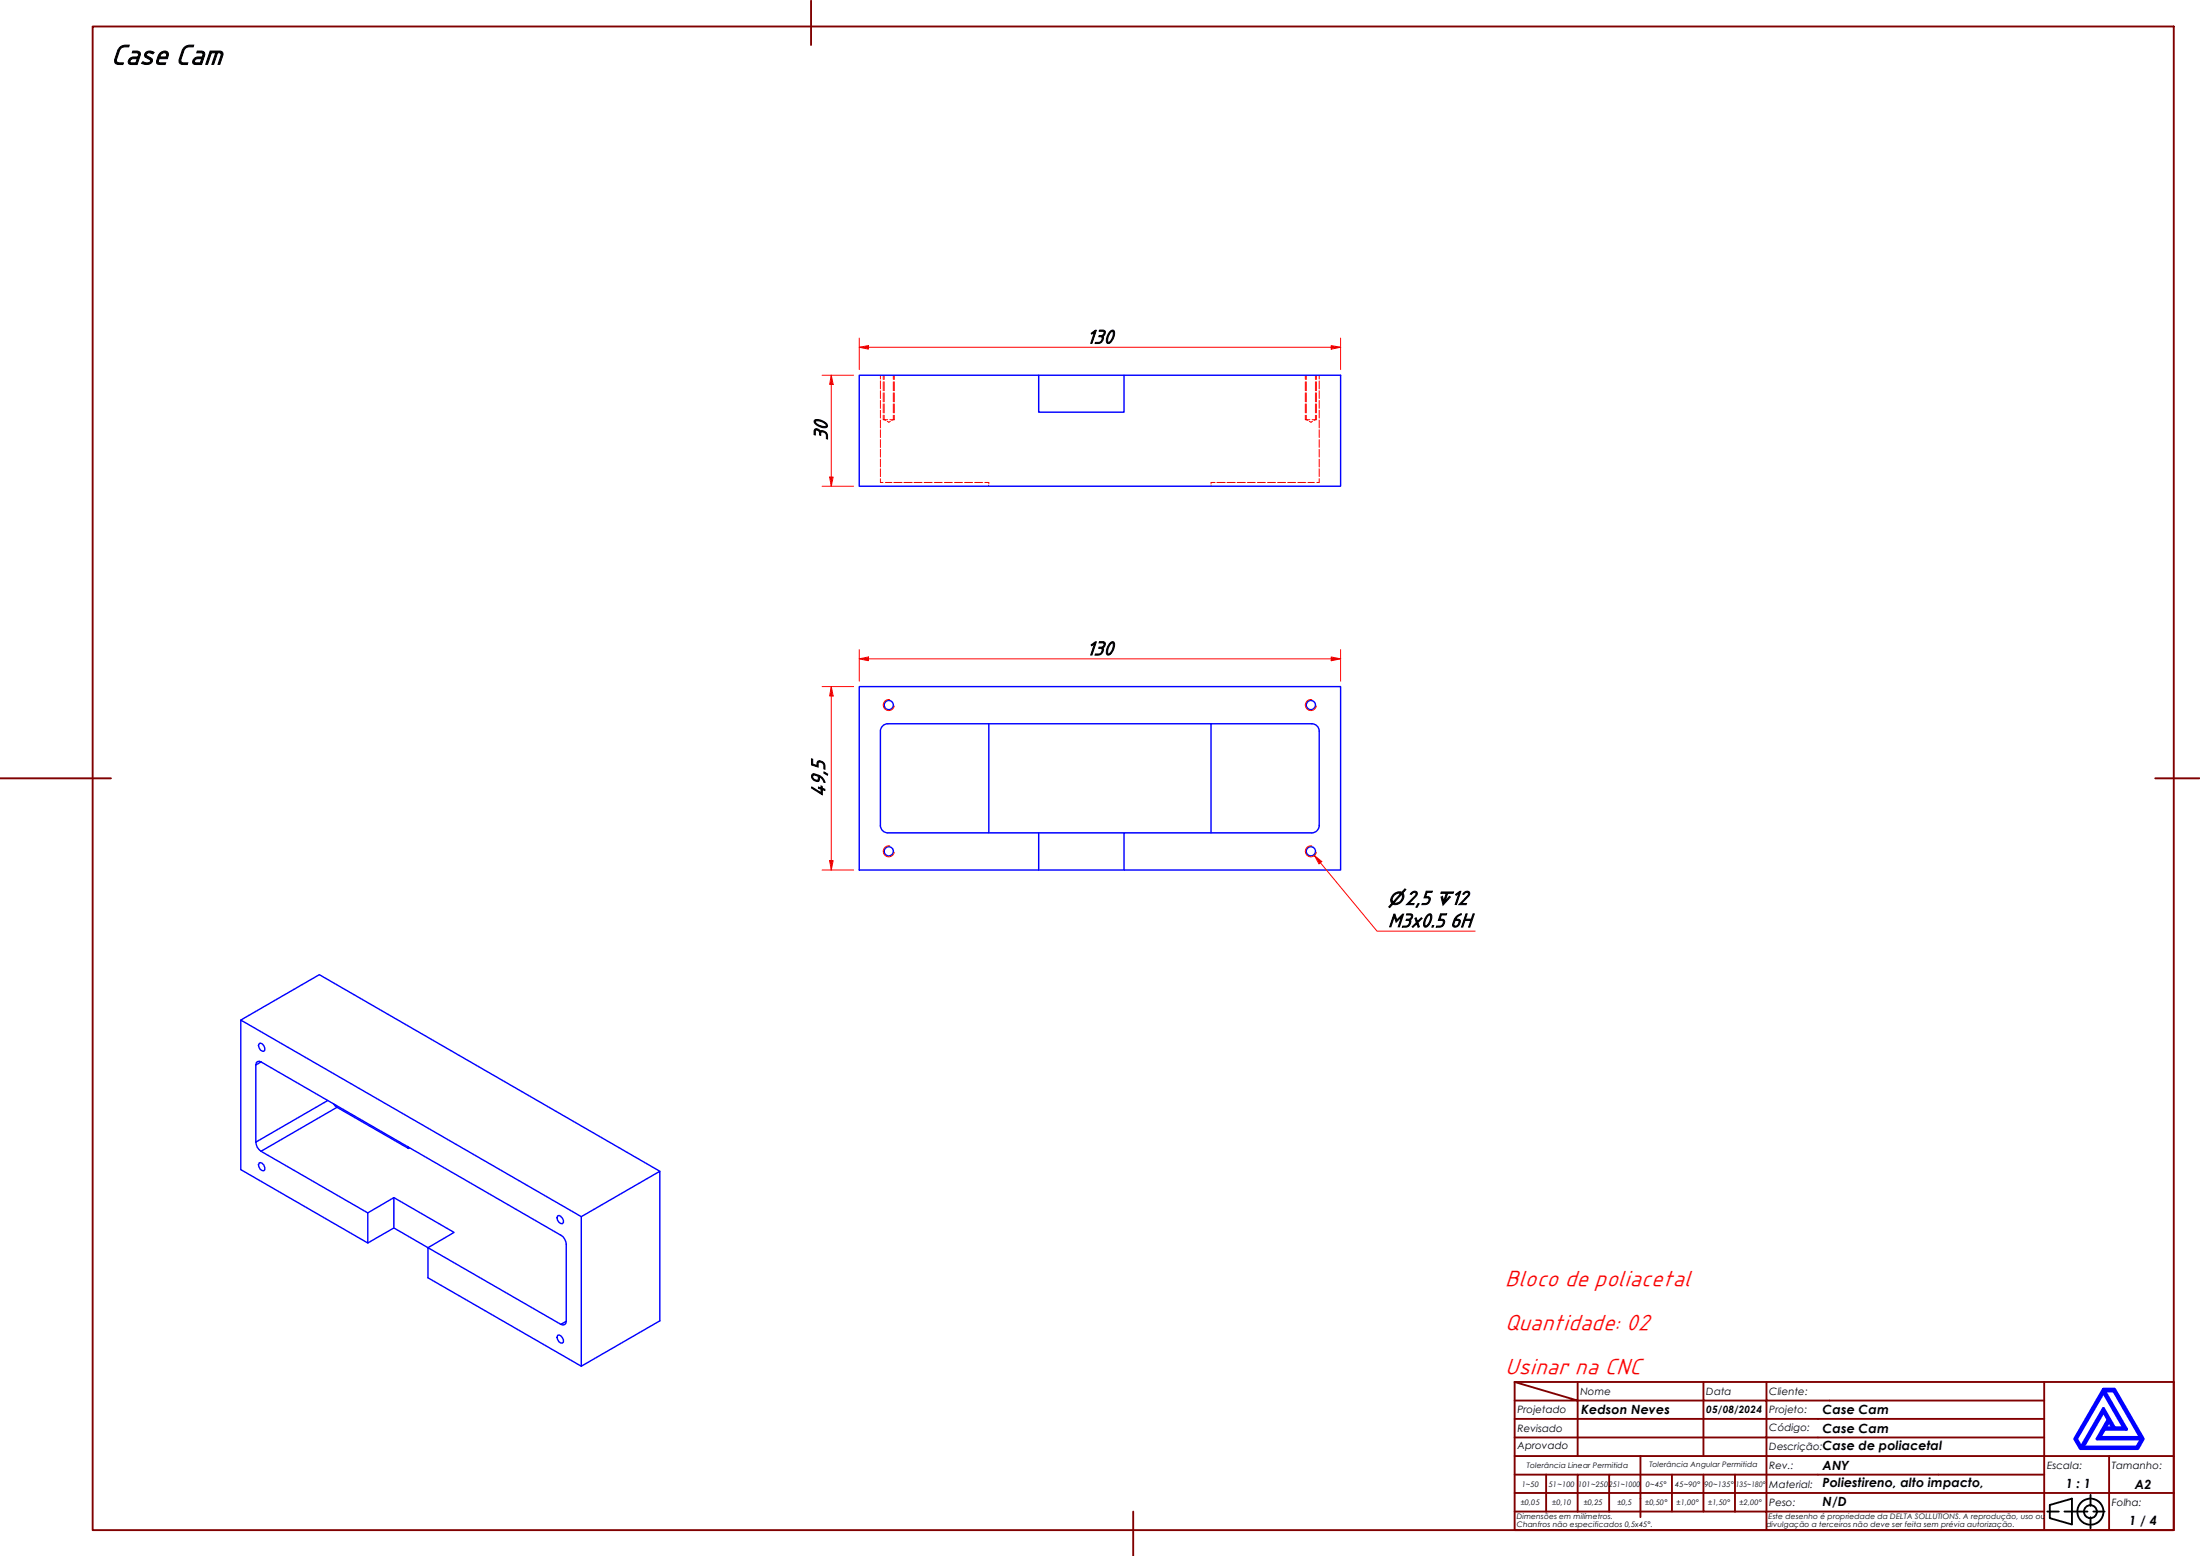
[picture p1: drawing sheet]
<svg xmlns="http://www.w3.org/2000/svg" width="594mm" height="420mm" viewBox="0 0 594 420" stroke-linecap="round" stroke-linejoin="round" font-family="sans-serif">
<!-- layer: Visible (ABNT) -->
<g fill="none" stroke="#00f" stroke-width=".38">
<path d="M280.5 101.3h81.5v30h-130v-30h48.5v10h23v-10M232 185.4h130v49.5h-130zM237.7 197.4v25.5a2 2 0 0 0 2 2M239.7 195.4a2 2 0 0 0-2 2M239.8 195.4h114.5M267 195.4v29.5M327 195.4v29.5M354.2 195.4a2 2 0 0 1 2 2M356.2 197.4v25.5a2 2 0 0 1-2 2M239.8 224.9h40.7v10M280.5 224.9h23M354.3 224.9h-50.8v10"/>
<path d="M65 275.4l21.2-12.2 92 53.1M69.1 287.6v20.8M70 281.9l.3-.2a1.5 1.5 0 0 1 .9 2.2 1.42 1.42 0 0 1-1.2-2zM70.5 286.7l-.5-.1-.5 .1-.4 .9M70.5 286.7l80.9 46.8a3.1 3.1 0 0 1 1.5 2.5v20.8M70.5 286.7l-1.4 .9M88.5 297.2l-19.4 11.2M90 298l1 1M91 299l19.3 11.1v-.4M91 299l-20.5 11.9M69.1 308.4a3 3 0 0 0 1.4 2.5M70 314a1.34 1.34 0 0 1 1.3 .7 1.34 1.34 0 0 1-.1 1.4 1.45 1.45 0 0 1-1.2-2.1z"/>
<path d="M70.5 310.9l28.8 16.6v8.1M110.6 309.9l-.3 .2M99.3 327.5l7.1-4.1 16.2 9.4-7 4.1-9.2-5.3-7.1 4-34.3-19.8v-40.4l92 53.1v40.4l21.2-12.2v-40.4l-21.2 12.2M106.4 323.4v8.2M150.6 328.3a1.27 1.27 0 0 1 1.5 1.2v.6l-.3 .3a1.51 1.51 0 0 1-1.2-2.1zM151.4 357.6l-35.8-20.7v8.1l41.4 23.9M152.9 356.8l-.1 .6-.3 .3-.5 .1-.6-.2M152.9 356.8l-1.5 .8M150.6 360.6a1.27 1.27 0 0 1 1.5 1.2v.6l-.3 .3a1.51 1.51 0 0 1-1.2-2.1z"/>
<circle cx="240" cy="190.4" r="1.24"/>
<circle cx="354" cy="190.4" r="1.24"/>
<circle cx="240" cy="229.9" r="1.24"/>
<circle cx="354" cy="229.9" r="1.24"/>
</g>
<!-- layer: Visible Narrow (ABNT) -->
<path d="M240.3 188.9a1.49 1.49 0 0 0-1.8 1.2 1.49 1.49 0 0 0 1.2 1.8 1.49 1.49 0 0 0 1.8-1.3M354.2 188.9a1.49 1.49 0 0 0-1.7 1.2 1.49 1.49 0 0 0 1.2 1.8 1.49 1.49 0 0 0 1.8-1.3M240.3 228.4a1.49 1.49 0 0 0-1.8 1.2 1.49 1.49 0 0 0 1.2 1.8 1.49 1.49 0 0 0 1.8-1.3M354.2 228.4a1.49 1.49 0 0 0-1.7 1.2 1.49 1.49 0 0 0 1.2 1.8 1.49 1.49 0 0 0 1.8-1.3" fill="none" stroke="#f00" stroke-width=".27"/>
<!-- layer: Hidden (ABNT) -->
<g fill="none" stroke="#f00" stroke-width=".27">
<path d="M237.7 101.3v1M237.7 102.8v2.2M237.7 105.5v2.1M237.7 108.1v2.2M237.7 110.8v2.1M237.7 113.5v2M237.7 116.1v2.1M237.7 118.7v2.1M238.5 101.3v1.2M238.5 103.1v2.4M238.5 106.1v2.4M238.5 109.1v2.4"/>
<path d="M238.5 112.1v1.2h1.2M238.8 112.1v1.2l.4 .2M238.8 101.3v1.2M238.8 103.1v2.4M238.8 106.1v2.4M238.8 109.1v2.4M239.6 113.8l.4 .2 .4-.2M241.2 112.1v1.2l-.4 .2M241.2 101.3v1.2M241.2 103.1v2.4M241.2 106.1v2.4M241.2 109.1v2.4"/>
<path d="M241.5 101.3v1.2M241.5 103.1v2.4M241.5 106.1v2.4M241.5 109.1v2.4M241.5 112.1v1.2h-1.2M352.5 112.1v1.2h1.2M352.5 101.3v1.2M352.5 103.1v2.4M352.5 106.1v2.4M352.5 109.1v2.4M352.7 112.1v1.2l.5 .2M352.7 101.3v1.2"/>
<path d="M352.7 103.1v2.4M352.7 106.1v2.4M352.7 109.1v2.4M353.6 113.8l.4 .2 .4-.2M355.2 112.1v1.2l-.4 .2M355.2 101.3v1.2M355.2 103.1v2.4M355.2 106.1v2.4M355.2 109.1v2.4M355.5 112.1v1.2h-1.2M355.5 101.3v1.2M355.5 103.1v2.4"/>
<path d="M355.5 106.1v2.4M355.5 109.1v2.4M356.2 101.3v1M356.2 102.8v2.2M356.2 105.5v2.1M356.2 108.1v2.2M356.2 110.8v2.1M356.2 113.5v2M356.2 116.1v2.1M356.2 118.7v2.1M237.7 129.3v1h.7M237.7 121.3v2.1"/>
<path d="M237.7 124v2.1M237.7 126.6v2.1M239.1 130.3h1.8M241.4 130.3h2.2M244.1 130.3h2.2M246.8 130.3h2.2M249.6 130.3h2.1M252.3 130.3h2.1M255 130.3h2.2M257.7 130.3h2.2M260.5 130.3h2.1M263.2 130.3h2.2"/>
<path d="M265.9 130.3h1.1v.3M267 131v.3M327 131v.3M328.1 130.3h-1.1v.3M328.6 130.3h2.2M331.3 130.3h2.3M334.1 130.3h2.2M336.8 130.3h2.2M339.5 130.3h2.2M342.3 130.3h2.1M345 130.3h2.2M347.7 130.3h2.2"/>
<path d="M350.5 130.3h2.1M353.2 130.3h1.7M356.2 129.3v1h-.6M356.2 121.3v2.1M356.2 124v2.1M356.2 126.6v2.1"/>
</g>
<!-- layer: Borda A3/A4 (ABNT) -->
<g fill="none" stroke="#800000" stroke-width=".51">
<path d="M25 7.2h562v406h-562zM219 .2v12M0 210.2h30M582 210.2h12M409 373.2l17 5h-17M409 373.2h178v40h-178zM426 378.2h34v4.9h17M426 378.2v15M426 373.2v5M460 373.2v5h17v4.9M477 373.2v5h75M552 373.2v20h-143"/>
<path d="M409 383.1h51v10.1M409 398.2h17M417.5 398.2v10M434.5 398.2h-8.5v10M443 393.2v16.5M451.5 398.2v10h-42.5M460 398.2v10h8.5M468.5 398.2v10M477 398.2h-42.5v10M477 383.1v5.1h-68M477 398.2v10h75M477 383.1h75"/>
<path d="M477 398.2h75M552 388.2h-75v10M569.5 393.2v9.9h17.5M587 393.2h-35v9.9h17.5v10.1M306 408.2v12M409 403.1h143v10.1M451.5 408.2h8.5M468.5 408.2h8.5v5"/>
</g>
<path d="M568 376l5.5 9.6h-2.5l-3-5.3-6 10.5-1.3-2.3zM568 375.1h3l7.7 13.4-1.4 2.6h-15.5l-1.5-2.6zM568.3 375.6h2.5l7.2 12.6h-11l1.3-2.3h5.9zM568 381.2l1.3 2.1-3 5.2h12l-1.3 2.3h-14.5zM569.5 383.8l1 1.8h-2z" fill="none" stroke="#00f" stroke-width=".83"/>
<!-- layer: 0 -->
<path d="M561.8 391.1h15.5" fill="none" stroke="#000" stroke-width=".27"/>
<g fill="none" stroke="#000" stroke-width=".51">
<path d="M552.8 408.2h3.1M553.5 406.4l6-1.7v6.9l-6-1.7zM557.5 408.2h6.2M564.5 403.6v3M564.5 409.7v3M565.3 408.2h3"/>
<circle cx="564.5" cy="408.2" r="3.5"/>
<circle cx="564.5" cy="408.2" r="1.75"/>
</g>
<path d="M232 177.9h2.5" fill="none" stroke="#f00" stroke-width=".27"/>
<path d="M232 177.9l2.5-.5v1z" fill="#f00"/>
<path d="M232 177.9l2.5-.5v1zM359.5 177.9h2.5" fill="none" stroke="#f00" stroke-width=".27"/>
<path d="M359.5 177.4l2.5 .5-2.5 .5z" fill="#f00"/>
<path d="M232 175.4v8.5M234.5 177.9h125M359.5 177.4l2.5 .5-2.5 .5zM362 175.4v8.5M224.5 185.4v2.5" fill="none" stroke="#f00" stroke-width=".27"/>
<path d="M224.5 185.4l.5 2.5h-1z" fill="#f00"/>
<path d="M224.5 185.4l.5 2.5h-1zM224.5 232.4v2.5" fill="none" stroke="#f00" stroke-width=".27"/>
<path d="M224 232.4h1l-.5 2.5z" fill="#f00"/>
<path d="M222 185.4h8.5M224.5 187.9v44.5M222 234.9h8.5M224 232.4h1l-.5 2.5z" fill="none" stroke="#f00" stroke-width=".27"/>
<path d="M355 231.1l1.6 1.9" fill="none" stroke="#f00" stroke-width=".27"/>
<path d="M355 231.1l1.9 1.5-.7 .7z" fill="#f00"/>
<path d="M355 231.1l1.9 1.5-.7 .7zM356.6 233l15.3 18.4h26.4" fill="none" stroke="#f00" stroke-width=".27"/>
<path d="M224.5 128.8v2.5" fill="none" stroke="#f00" stroke-width=".27"/>
<path d="M224 128.8h1l-.5 2.5z" fill="#f00"/>
<path d="M224.5 101.3v2.5M224 128.8h1l-.5 2.5z" fill="none" stroke="#f00" stroke-width=".27"/>
<path d="M224.5 101.3l.5 2.5h-1z" fill="#f00"/>
<path d="M232 93.8h2.5M222 101.3h8.5M224.5 101.3l.5 2.5h-1zM224.5 103.8v25M222 131.3h8.5" fill="none" stroke="#f00" stroke-width=".27"/>
<path d="M232 93.8l2.5-.5v1z" fill="#f00"/>
<path d="M232 93.8l2.5-.5v1zM359.5 93.8h2.5" fill="none" stroke="#f00" stroke-width=".27"/>
<path d="M359.5 93.3l2.5 .5-2.5 .5z" fill="#f00"/>
<path d="M232 91.3v8.5M234.5 93.8h125M359.5 93.3l2.5 .5-2.5 .5zM362 91.3v8.5" fill="none" stroke="#f00" stroke-width=".27"/>
<text font-size="8.1" x="30" y="17.3">Case Cam</text>
<g font-size="6.5" fill="#f00">
<text x="406.5" y="347.1">Bloco de poliacetal</text>
<text x="406.5" y="359">Quantidade: 02</text>
<text x="406.5" y="370.9">Usinar na CNC</text>
</g>
<g font-size="5.6">
<text x="293.4" y="92.7">130</text>
<text x="223.4" y="119" transform="rotate(-90 223.4 119)">30</text>
<text x="293.4" y="176.8">130</text>
<text x="222.7" y="215.2" transform="rotate(-90 222.7 215.2)">49,5</text>
<text x="379.5" y="244.2">2,5</text>
<text x="391.8" y="244.2">12</text>
<text x="374.8" y="250.3">M3x0.5</text>
<text x="391.6" y="250.3">6H</text>
</g>
<g font-size="4.8">
<text x="374.8" y="244.2">⌀</text>
<text x="387.7" y="244.2">↧</text>
</g>
<g font-size="3.4">
<text x="427" y="381.9">Kedson Neves</text>
<text x="492.1" y="381.9">Case Cam</text>
<text x="492.1" y="386.9">Case Cam</text>
<text x="492.1" y="391.6">Case de poliacetal</text>
<text x="492.1" y="396.9">ANY</text>
<text x="492.1" y="401.6">Poliestireno, alto impacto,</text>
<text x="557.8" y="401.9">1 : 1</text>
<text x="576.5" y="401.9">A2</text>
<text x="492.1" y="406.7">N/D</text>
<text x="575" y="411.7">1 / 4</text>
</g>
<g font-size="2.7">
<text x="426.8" y="376.7">Nome</text>
<text x="460.8" y="376.7">Data</text>
<text x="477.8" y="376.7">Cliente:</text>
<text x="409.8" y="381.4">Projetado</text>
<text x="460.8" y="381.5">05/08/2024</text>
<text x="477.8" y="381.4">Projeto:</text>
<text x="409.8" y="386.7">Revisado</text>
<text x="477.8" y="386.4">Código:</text>
<text x="409.8" y="391.4">Aprovado</text>
<text x="477.8" y="391.5">Descrição:</text>
<text x="477.8" y="401.7">Material:</text>
<text x="477.8" y="396.7">Rev.:</text>
<text x="552.8" y="396.7">Escala:</text>
<text x="570.3" y="396.7">Tamanho:</text>
<text x="477.8" y="406.6">Peso:</text>
<text x="570.3" y="406.7">Folha:</text>
</g>
<g font-size="2">
<text x="410.9" y="401.4">1~50</text>
<text x="412.3" y="396.4">Tolerância Linear Permitida</text>
<text x="418.2" y="401.4">51~100</text>
<text x="426.1" y="401.4">101~250</text>
<text x="434.5" y="401.4">251~1000</text>
<text x="444.4" y="401.4">0~45°</text>
<text x="445.4" y="396.2">Tolerância Angular Permitida</text>
<text x="452.4" y="401.4">45~90°</text>
<text x="460.3" y="401.4">90~135°</text>
<text x="468.7" y="401.4">135~180°</text>
<text x="410.7" y="406.3">±0,05</text>
<text x="419.2" y="406.3">±0,10</text>
<text x="427.7" y="406.3">±0,25</text>
<text x="436.8" y="406.3">±0,5</text>
<text x="444.2" y="406.3">±0,50°</text>
<text x="452.8" y="406.3">±1,00°</text>
<text x="461.3" y="406.3">±1,50°</text>
<text x="469.7" y="406.3">±2,00°</text>
<text x="409.6" y="410.2">Dimensões em milímetros.</text>
<text x="409.6" y="412.3">Chanfros não especificados 0,5x45°.</text>
<text x="477" y="412.3">divulgação a terceiros não deve ser feita sem prévia autorização.</text>
<text x="477.6" y="410.2">Este desenho é propriedade da DELTA SOLLUTIONS. A reprodução, uso ou</text>
</g>
</svg>
